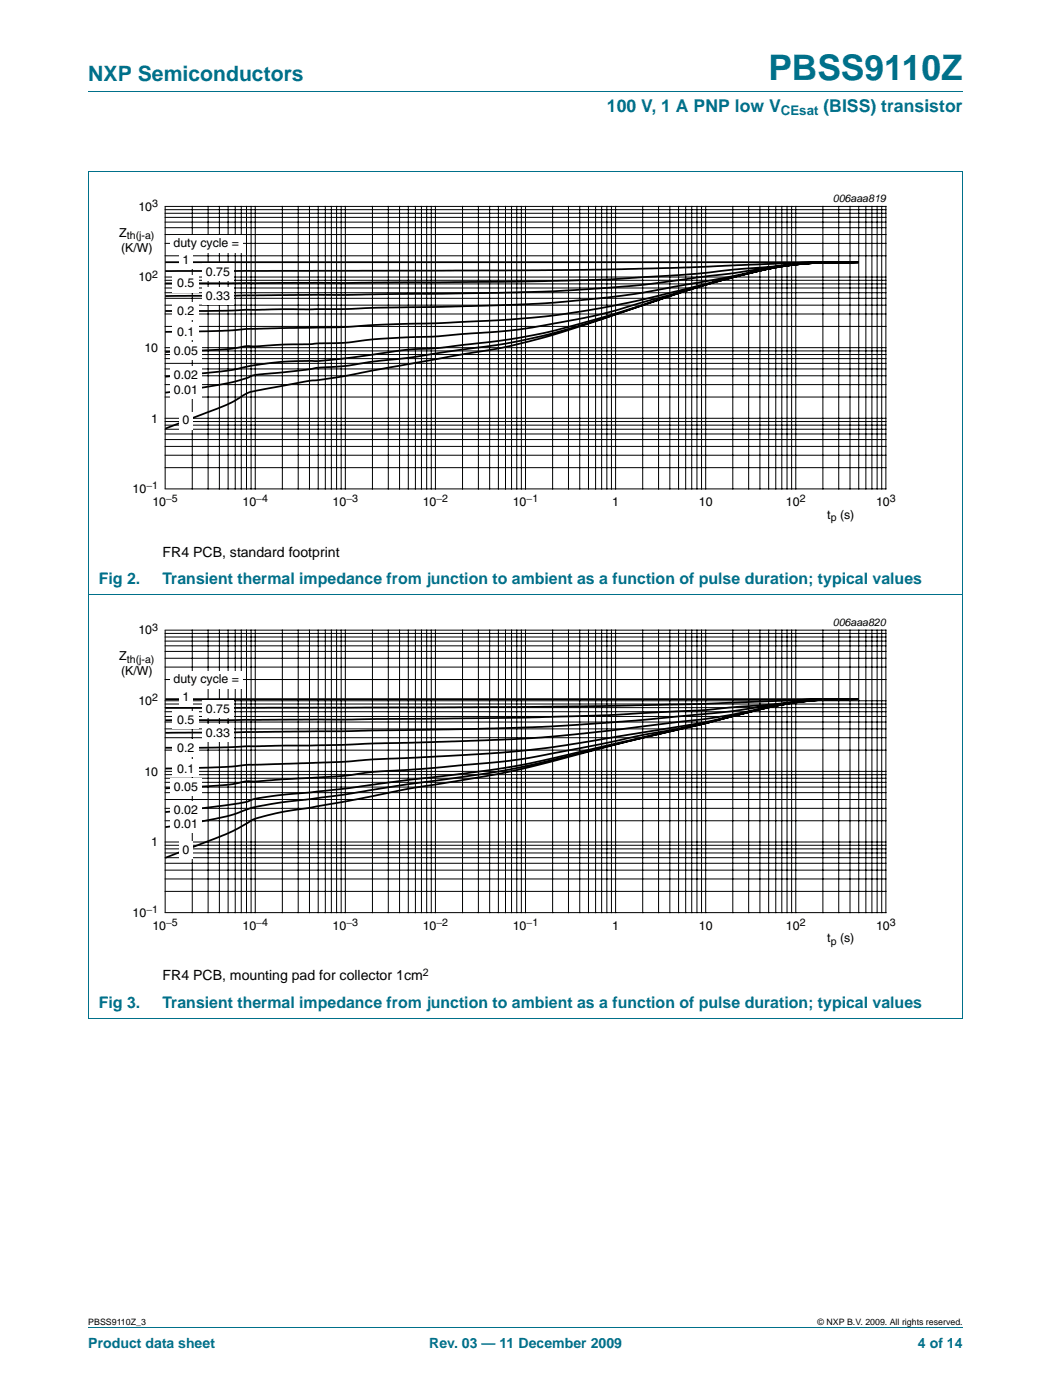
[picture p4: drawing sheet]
<svg xmlns="http://www.w3.org/2000/svg" width="210mm" height="280mm" viewBox="0 0 210 280" stroke-linecap="round" stroke-linejoin="round" font-family="sans-serif">
<path d="M17.6 18.3h174.7M17.6 34.2h174.7M17.6 34.2v169.3M192.3 34.2v169.3M17.6 118.9h174.7M17.6 203.5h174.7M17.6 265.3h174.7" fill="none" stroke="#00708a" stroke-width=".2"/>
<path d="M20.3 38.4h169.3v66.4h-169.3z" fill="none" stroke="#fff" stroke-width=".2"/>
<g fill="none" stroke="#000" stroke-width=".2">
<path d="M33 41.2h143.9v56.5h-143.9zM33 59.6h143.9M33 58.5h143.9M33 57.5h143.9M33 56.7h143.9M33 56h143.9M33 55.4h143.9M33 51.1h143.9M33 48.6h143.9M33 46.9h143.9M33 45.5h143.9M33 44.4h143.9"/>
<path d="M33 43.4h143.9M33 42.6h143.9M33 41.9h143.9M38.4 41.2v56.5M41.6 41.2v56.5M43.8 41.2v56.5M45.6 41.2v56.5M47 41.2v56.5M48.2 41.2v56.5M49.2 41.2v56.5M50.1 41.2v56.5M51 41.2v56.5"/>
<path d="M56.4 41.2v56.5M59.6 41.2v56.5M61.8 41.2v56.5M63.6 41.2v56.5M65 41.2v56.5M66.2 41.2v56.5M67.2 41.2v56.5M68.1 41.2v56.5M69 41.2v56.5M74.4 41.2v56.5M77.5 41.2v56.5M79.8 41.2v56.5"/>
<path d="M81.5 41.2v56.5M83 41.2v56.5M84.2 41.2v56.5M85.2 41.2v56.5M86.1 41.2v56.5M87 41.2v56.5M92.4 41.2v56.5M95.5 41.2v56.5M97.8 41.2v56.5M99.5 41.2v56.5M101 41.2v56.5M102.2 41.2v56.5"/>
<path d="M103.2 41.2v56.5M104.1 41.2v56.5M105 41.2v56.5M110.4 41.2v56.5M113.5 41.2v56.5M115.8 41.2v56.5M117.5 41.2v56.5M118.9 41.2v56.5M120.2 41.2v56.5M121.2 41.2v56.5M122.1 41.2v56.5M122.9 41.2v56.5"/>
<path d="M128.4 41.2v56.5M131.5 41.2v56.5M133.8 41.2v56.5M135.5 41.2v56.5M136.9 41.2v56.5M138.1 41.2v56.5M139.2 41.2v56.5M140.1 41.2v56.5M140.9 41.2v56.5M146.4 41.2v56.5M149.5 41.2v56.5M151.8 41.2v56.5"/>
<path d="M153.5 41.2v56.5M154.9 41.2v56.5M156.1 41.2v56.5M157.2 41.2v56.5M158.1 41.2v56.5M158.9 41.2v56.5M164.3 41.2v56.5M167.5 41.2v56.5M169.8 41.2v56.5M171.5 41.2v56.5M172.9 41.2v56.5M174.1 41.2v56.5"/>
<path d="M175.2 41.2v56.5M176.1 41.2v56.5M33 79.3h143.9M33 76.9h143.9M33 75.1h143.9M33 73.7h143.9M33 72.6h143.9M33 71.7h143.9M33 70.8h143.9M33 70.1h143.9M33 69.5h143.9M33 65.2h143.9"/>
<path d="M33 62.7h143.9M33 61h143.9M33 93.4h143.9M33 91h143.9M33 89.2h143.9M33 87.8h143.9M33 86.7h143.9M33 85.8h143.9M33 85h143.9M33 84.2h143.9M33 83.6h143.9"/>
</g>
<path d="M34 47h14.5v3.6h-14.5z" fill="#fff"/>
<g fill="none" stroke="#000" stroke-width=".35">
<path d="M33 52.4h138.5M135.5 58.6l-11.3 3.6-6.7 2a128.4 128.4 0 0 1-26.6 4.9l-3.3 .4a92.6 92.6 0 0 0-15.4 1.7l-7.2 .8-2.5 .1a68.8 68.8 0 0 0-16.9 1.9l-12.6 1.3M135.5 58.6l-7.2 2.4M140.9 56.9l-5.4 1.7M146.3 55.4l-17.1 4.3-11.7 2.3a213.7 213.7 0 0 1-28 2.5l-12.5 .3-9.5 .6-18 .3-5.1 .4-11.4 .2M146.3 55.4l-16.3 4.5a119.1 119.1 0 0 1-18.8 4.7 116.5 116.5 0 0 1-19.6 2.2l-5.3 .5-11.5 .5a95.1 95.1 0 0 1-12.3 .9l-6.1 .2-4.6 .3a16 16 0 0 0-5.6 .5l-13.2 .6M146.3 55.4l-5.4 1.5M158.9 52.8a198.6 198.6 0 0 0-15.4 2.9l-8.8 1.6a208.4 208.4 0 0 1-32.3 3.6l-14.1 .4-13.1 .2-6.9 .3h-11.9l-12 .3h-11.4M158.9 52.8l-5.8 1-6.8 1.6M158.9 52.9l-5.8 .9-6.8 1.6M158.9 52.9a80.7 80.7 0 0 0-12.6 2.5M164.3 52.4l-26.6 1-21 .5-83.7 .3"/>
<path d="M164.3 52.4l-17.5 1.4-9.8 1.1-18 1-15.4 .4-16 .1-54.6 .2M164.3 52.5a144.1 144.1 0 0 0-18.7 2.2l-18 2.3-16.8 1.2-11.7 .3-30.1 .4-36 .3M164.3 52.5l-5.4 .3M164.3 52.5l-5.4 .4M171.5 52.4h-7.2M171.5 52.4l-7.2 .1M128.3 61l-9.3 3.1a133.5 133.5 0 0 1-28.8 6.1h-.7a168.2 168.2 0 0 1-15.9 2.2 88.3 88.3 0 0 1-10.6 1.1l-3.7 .6-8.5 .9-2.6 .9-3.4 .8-6.4 1.1-5.4 .7M128.3 61l-11.6 3.9a138.7 138.7 0 0 1-26.5 6.3l-21.2 3.9-7.7 1.1-8.6 1.6a10.7 10.7 0 0 0-5.9 2.3l-3.3 1.5-10.5 4.1"/>
</g>
<g fill="#fff">
<path d="M35.8 50.2h2.7v3.6h-2.7z"/>
<path d="M40.4 52.7h6.3v3.5h-6.3z"/>
<path d="M34.5 54.9h5.3v3.5h-5.3z"/>
<path d="M40.4 57.4h6.3v3.6h-6.3z"/>
<path d="M34.5 60.3h5.3v3.6h-5.3z"/>
<path d="M34.5 64.4h5.3v3.6h-5.3z"/>
<path d="M34 68.4h6.3v3.5h-6.3z"/>
<path d="M34 73.1h6.3v3.6h-6.3z"/>
<path d="M34 76.1h6.3v3.6h-6.3z"/>
<path d="M35.8 82.3h2.7v3.5h-2.7z"/>
</g>
<path d="M20.3 123.1h169.3v66.3h-169.3z" fill="none" stroke="#fff" stroke-width=".2"/>
<g fill="none" stroke="#000" stroke-width=".2">
<path d="M33 125.9h143.9v56.5h-143.9zM33 135.8h143.9M33 133.3h143.9M33 131.5h143.9M33 130.2h143.9M33 129.1h143.9M33 128.1h143.9M33 127.3h143.9M33 126.6h143.9M38.4 125.9v56.5M41.6 125.9v56.5M43.8 125.9v56.5"/>
<path d="M45.6 125.9v56.5M47 125.9v56.5M48.2 125.9v56.5M49.2 125.9v56.5M50.1 125.9v56.5M51 125.9v56.5M56.4 125.9v56.5M59.6 125.9v56.5M61.8 125.9v56.5M63.6 125.9v56.5M65 125.9v56.5M66.2 125.9v56.5"/>
<path d="M67.2 125.9v56.5M68.1 125.9v56.5M69 125.9v56.5M74.4 125.9v56.5M77.5 125.9v56.5M79.8 125.9v56.5M81.5 125.9v56.5M83 125.9v56.5M84.2 125.9v56.5M85.2 125.9v56.5M86.1 125.9v56.5M87 125.9v56.5"/>
<path d="M92.4 125.9v56.5M95.5 125.9v56.5M97.8 125.9v56.5M99.5 125.9v56.5M101 125.9v56.5M102.2 125.9v56.5M103.2 125.9v56.5M104.1 125.9v56.5M105 125.9v56.5M110.4 125.9v56.5M113.5 125.9v56.5M115.8 125.9v56.5"/>
<path d="M117.5 125.9v56.5M118.9 125.9v56.5M120.2 125.9v56.5M121.2 125.9v56.5M122.1 125.9v56.5M122.9 125.9v56.5M128.4 125.9v56.5M131.5 125.9v56.5M133.8 125.9v56.5M135.5 125.9v56.5M136.9 125.9v56.5M138.1 125.9v56.5"/>
<path d="M139.2 125.9v56.5M140.1 125.9v56.5M140.9 125.9v56.5M146.4 125.9v56.5M149.5 125.9v56.5M151.8 125.9v56.5M153.5 125.9v56.5M154.9 125.9v56.5M156.1 125.9v56.5M157.2 125.9v56.5M158.1 125.9v56.5M158.9 125.9v56.5"/>
<path d="M164.3 125.9v56.5M167.5 125.9v56.5M169.8 125.9v56.5M171.5 125.9v56.5M172.9 125.9v56.5M174.1 125.9v56.5M175.2 125.9v56.5M176.1 125.9v56.5M33 159.8h143.9M33 158.4h143.9M33 157.3h143.9M33 156.3h143.9"/>
<path d="M33 155.5h143.9M33 154.8h143.9M33 154.1h143.9M33 149.9h143.9M33 147.4h143.9M33 145.6h143.9M33 144.3h143.9M33 143.2h143.9M33 142.2h143.9M33 141.4h143.9M33 140.7h143.9M33 140h143.9"/>
<path d="M33 178.1h143.9M33 175.6h143.9M33 173.9h143.9M33 172.5h143.9M33 171.4h143.9M33 170.4h143.9M33 169.6h143.9M33 168.9h143.9M33 168.3h143.9M33 164h143.9M33 161.5h143.9"/>
</g>
<path d="M34 134h14.5v3.6h-14.5z" fill="#fff"/>
<g fill="none" stroke="#000" stroke-width=".35">
<path d="M33 139.7h138.5M164.3 139.7l-24 1-24.5 .5-82.8 .3M164.3 139.8l-10.8 1-6.3 .5a292.7 292.7 0 0 1-19.6 1.2l-8.6 .5-18 .5-32 .3-36 .1M164.3 139.8l-4.7 .4-6.1 .8a204.6 204.6 0 0 1-19.7 2.3l-6.9 .7-12 .9-12.5 .6-34.1 .6-35.3 .3M164.3 139.8a71 71 0 0 0-12.5 1.8l-2.8 .6a123.4 123.4 0 0 1-15.2 2.3l-17.1 2.1-12.4 1-36 1.2-18.6 .3-5.7 .3h-11M164.3 139.8a65.6 65.6 0 0 0-13.4 2.1l-4.6 1.2M164.3 139.8l-5.4 .6-5.4 1M164.3 139.9l-4.7 .4-6.1 1.1M171.5 139.7h-7.2M171.5 139.7l-7.2 .1M171.5 139.7l-7.2 .2M128.3 147.4l-17.9 4.4a242.7 242.7 0 0 1-29.3 5l-12.8 2.1-12.6 1.5-4.5 .8-1.5 .4a38.2 38.2 0 0 1-10 2.7l-6.7 1"/>
<path d="M128.3 147.4l-16.2 4.3a245.4 245.4 0 0 1-30.6 5.9l-9.9 2.1-9.8 1.7a49.3 49.3 0 0 0-11.6 2.5l-.2 .2a39.4 39.4 0 0 1-9.9 4.5l-7.1 2.8M135.5 145.8l-23.4 5.3a212.5 212.5 0 0 1-30.6 4.8l-12.5 1.7-11.2 1.1a31.7 31.7 0 0 0-7.9 1.3l-1 .3-4.1 .6-11.8 1.4M135.5 145.8l-7.2 1.6M146.3 143.1a342.7 342.7 0 0 1-23.4 4.1l-12.1 2-10.5 1.2-17.3 1-8.2 .3-6.5 .5-18.6 .6-5.7 .5-11 .3M146.3 143.1a112.8 112.8 0 0 1-12.5 2.8l-5.5 1-15.3 3.1a115.4 115.4 0 0 1-15.2 2.4l-14.1 1.3a117.5 117.5 0 0 0-15.4 1.4l-12.6 .7a34.7 34.7 0 0 1-6.5 .3 53.5 53.5 0 0 1-11.6 1.2l-4.6 .2M146.3 143.1l-10.8 2.7M146.3 143.1l-6.7 1.7-11.3 2.6M153.5 141.4l-7.2 1.7"/>
</g>
<g fill="#fff">
<path d="M40.4 140h6.3v3.6h-6.3z"/>
<path d="M34.5 142.1h5.3v3.6h-5.3z"/>
<path d="M40.4 144.7h6.3v3.6h-6.3z"/>
<path d="M34.5 147.7h5.3v3.5h-5.3z"/>
<path d="M34.5 151.7h5.3v3.6h-5.3z"/>
<path d="M34 155.5h6.3v3.6h-6.3z"/>
<path d="M34 160h6.3v3.5h-6.3z"/>
<path d="M34 162.9h6.3v3.6h-6.3z"/>
<path d="M35.8 168.1h2.7v3.6h-2.7z"/>
<path d="M35.8 137.6h2.7v3.6h-2.7z"/>
</g>
<text font-size="7" fill="#00708a" x="153.5" y="16">PBSS9110Z</text>
<text font-size="4.2" fill="#00708a" x="17.6" y="16.2">NXP Semiconductors</text>
<g font-size="3.5" fill="#00708a">
<text x="121.2" y="22.4">100 V, 1 A PNP low V</text>
<text x="164.4" y="22.4">(BISS) transistor</text>
</g>
<g font-size="3.2" fill="#00708a">
<text x="19.7" y="116.8">Fig 2.</text>
<text x="32.4" y="116.8">Transient thermal impedance from junction to ambient as a function of pulse duration; typical values</text>
<text x="19.7" y="201.4">Fig 3.</text>
<text x="32.4" y="201.4">Transient thermal impedance from junction to ambient as a function of pulse duration; typical values</text>
</g>
<g font-size="2.8">
<text x="32.4" y="111.2">FR4 PCB, standard footprint</text>
<text x="32.4" y="195.9">FR4 PCB, mounting pad for collector 1cm</text>
</g>
<g font-size="2.8" fill="#00708a">
<text x="17.6" y="269.3">Product data sheet</text>
<text x="85.7" y="269.3">Rev. 03 — 11 December 2009</text>
<text x="183.3" y="269.3">4 of 14</text>
</g>
<text font-size="2.6" fill="#00708a" x="156" y="23.1">CEsat</text>
<g font-size="2.5">
<text x="23.8" y="47.3">Z</text>
<text x="27.7" y="42.1">10</text>
<text x="24.2" y="50.3">(K/W)</text>
<text x="34.7" y="49.5">duty cycle =</text>
<text x="36.4" y="52.8">1</text>
<text x="27.7" y="56.2">10</text>
<text x="35.4" y="57.4">0.5</text>
<text x="41.1" y="55.1">0.75</text>
<text x="35.4" y="62.9">0.2</text>
<text x="41.1" y="60">0.33</text>
<text x="28.8" y="70.3">10</text>
<text x="34.7" y="71">0.05</text>
<text x="35.4" y="67.1">0.1</text>
<text x="34.7" y="75.7">0.02</text>
<text x="34.7" y="78.8">0.01</text>
<text x="30.2" y="84.4">1</text>
<text x="36.4" y="84.8">0</text>
<text x="26.5" y="98.5">10</text>
<text x="30.4" y="101.1">10</text>
<text x="48.4" y="101.1">10</text>
<text x="66.4" y="101.1">10</text>
<text x="84.4" y="101.1">10</text>
<text x="102.4" y="101.1">10</text>
<text x="122.3" y="101.1">1</text>
<text x="139.6" y="101.1">10</text>
<text x="157" y="101.1">10</text>
<text x="175" y="101.1">10</text>
<text x="165.2" y="103.6">t</text>
<text x="167.8" y="103.6">(s)</text>
<text x="23.8" y="132">Z</text>
<text x="27.7" y="126.8">10</text>
<text x="24.2" y="135">(K/W)</text>
<text x="34.7" y="136.4">duty cycle =</text>
<text x="27.7" y="140.9">10</text>
<text x="36.4" y="140.1">1</text>
<text x="41.1" y="142.4">0.75</text>
<text x="35.4" y="144.7">0.5</text>
<text x="41.1" y="147.3">0.33</text>
<text x="28.8" y="155">10</text>
<text x="35.4" y="150.2">0.2</text>
<text x="35.4" y="154.5">0.1</text>
<text x="34.7" y="158.1">0.05</text>
<text x="34.7" y="165.5">0.01</text>
<text x="34.7" y="162.6">0.02</text>
<text x="30.2" y="169.1">1</text>
<text x="36.4" y="170.6">0</text>
<text x="26.5" y="183.2">10</text>
<text x="30.4" y="185.8">10</text>
<text x="48.4" y="185.8">10</text>
<text x="66.4" y="185.8">10</text>
<text x="84.4" y="185.8">10</text>
<text x="102.4" y="185.8">10</text>
<text x="122.3" y="185.8">1</text>
<text x="139.6" y="185.8">10</text>
<text x="157" y="185.8">10</text>
<text x="175" y="185.8">10</text>
<text x="165.2" y="188.3">t</text>
<text x="167.8" y="188.3">(s)</text>
</g>
<g font-size="2.1">
<text x="30.4" y="41.4">3</text>
<text x="166.3" y="40.4">006aaa819</text>
<text x="25.3" y="47.8">th(j-a)</text>
<text x="30.4" y="55.5">2</text>
<text x="29.2" y="97.8">−1</text>
<text x="33.2" y="100.3">−5</text>
<text x="51.2" y="100.3">−4</text>
<text x="69.2" y="100.3">−3</text>
<text x="87.2" y="100.3">−2</text>
<text x="105.2" y="100.3">−1</text>
<text x="159.7" y="100.3">2</text>
<text x="177.7" y="100.3">3</text>
<text x="165.9" y="104.1">p</text>
<text x="166.3" y="125.1">006aaa820</text>
<text x="30.4" y="126">3</text>
<text x="25.3" y="132.4">th(j-a)</text>
<text x="30.4" y="140.1">2</text>
<text x="29.2" y="182.5">−1</text>
<text x="33.2" y="185">−5</text>
<text x="51.2" y="185">−4</text>
<text x="69.2" y="185">−3</text>
<text x="87.2" y="185">−2</text>
<text x="105.2" y="185">−1</text>
<text x="159.7" y="185">2</text>
<text x="177.7" y="185">3</text>
<text x="165.9" y="188.8">p</text>
<text x="84.5" y="195">2</text>
</g>
<g font-size="1.8">
<text x="17.6" y="264.7">PBSS9110Z_3</text>
<text x="163.3" y="264.7">© NXP B.V. 2009. All rights reserved.</text>
</g>
</svg>
